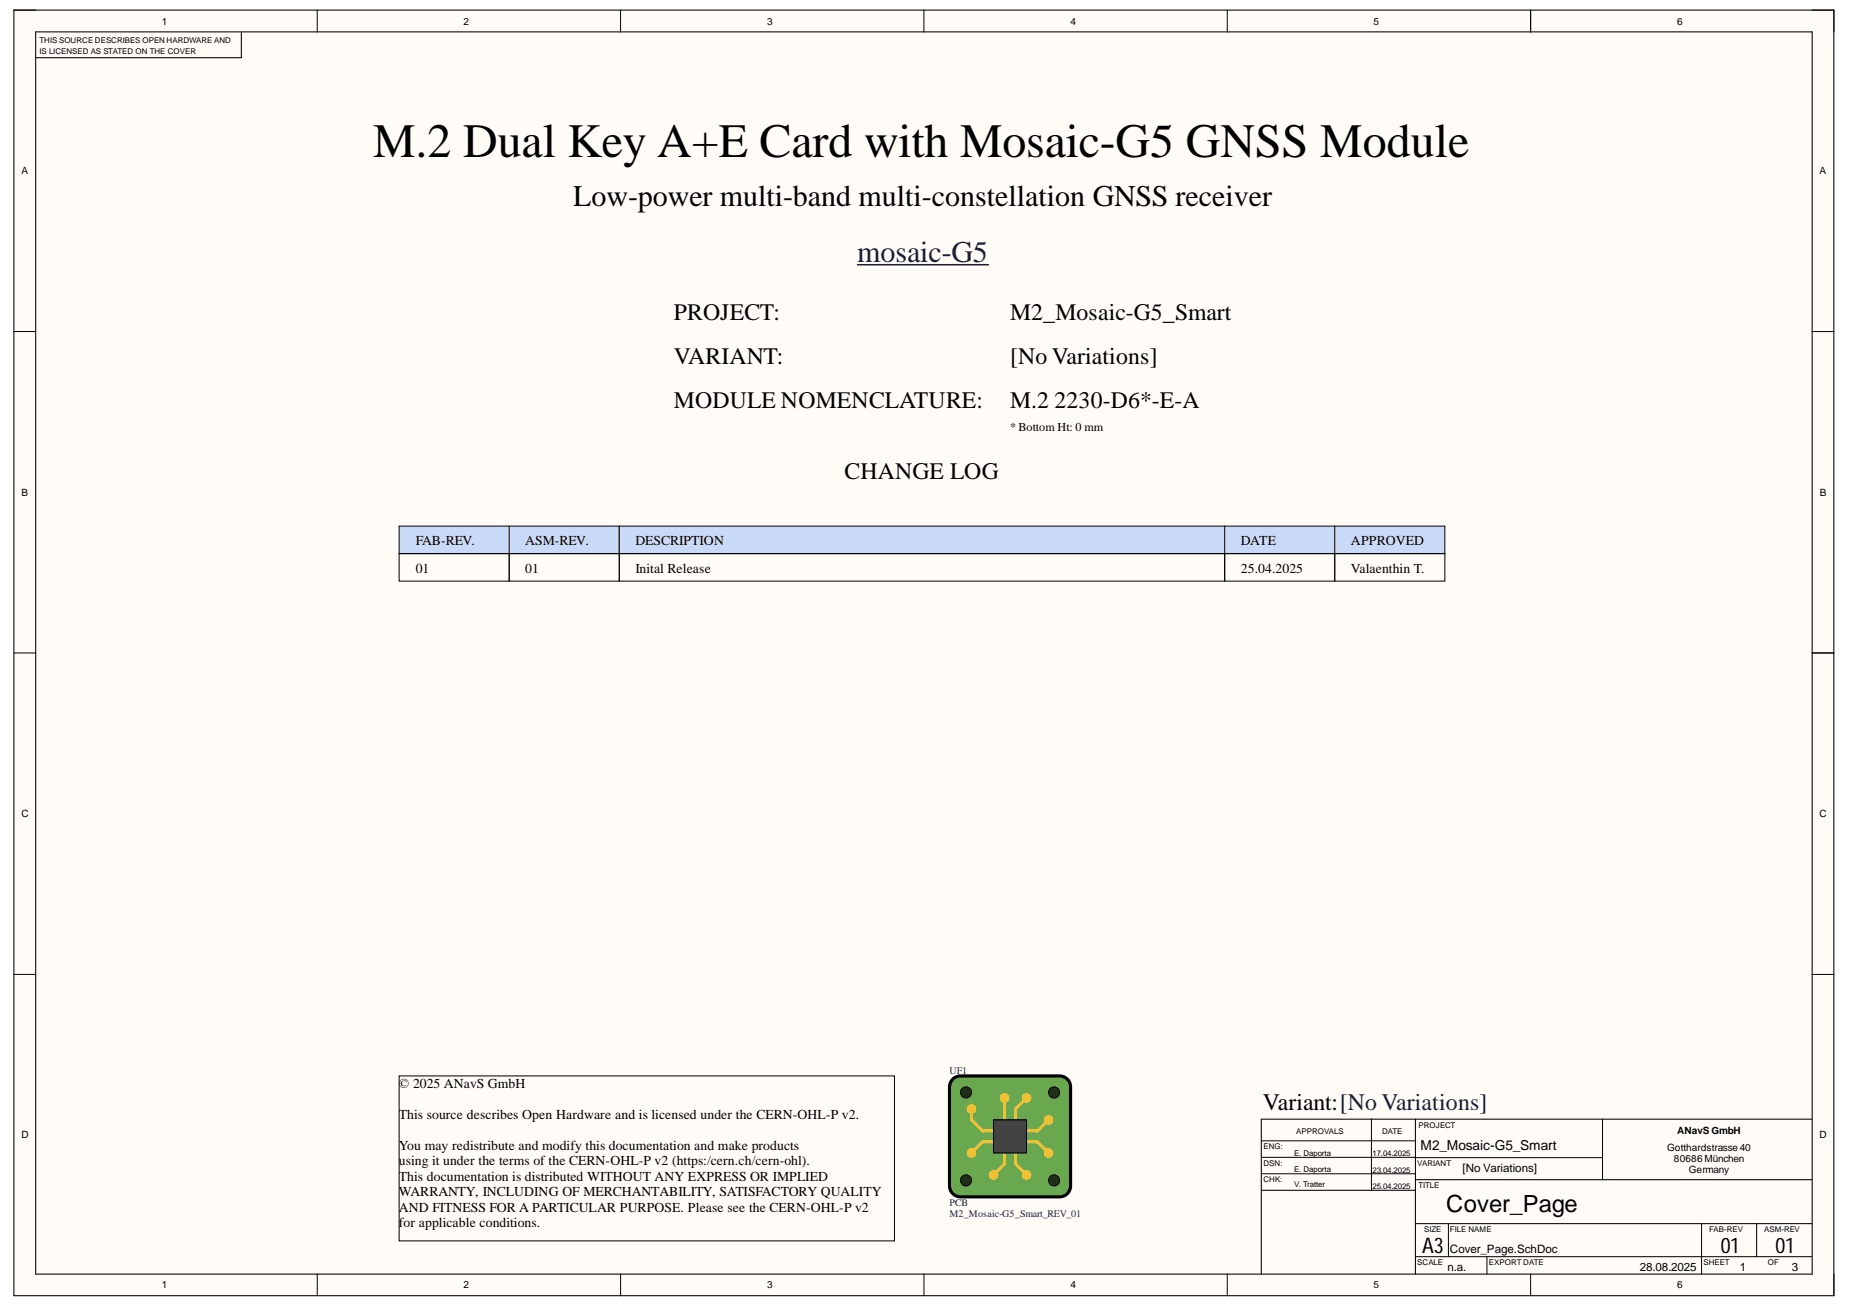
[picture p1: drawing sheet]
<svg xmlns="http://www.w3.org/2000/svg" width="297mm" height="210mm" viewBox="0 0 297 210" stroke-linecap="round" stroke-linejoin="round" font-family="sans-serif">
<g fill="#fffcf8">
<path d="M2.2 1.6h292.3v206.5h-292.3z" fill-rule="evenodd"/>
<path d="M5.8 5.2h285.1v199.4h-285.1z" fill-rule="evenodd"/>
</g>
<g fill="none" stroke="#000" stroke-width=".16">
<path d="M2.2 1.6h3.6M50.9 1.6v3.6M99.6 1.6v3.6M148.3 1.6v3.6M197 1.6v3.6M245.8 1.6v3.6M290.9 1.6h3.6v3.6M2.2 53.2h3.6M290.9 53.3h3.6M2.2 104.9h3.6M290.9 104.9h3.6M2.2 156.5h3.6"/>
<path d="M290.9 156.5h3.6M220.2 179.7v11.5M257.3 179.7v9.8M202.5 185.9h24.8M202.5 183.2h24.8M202.5 188.5h24.8M227.3 185.9h30M232.6 196.5v5.3M273.2 196.5v8.1M282 196.5v5.3M50.9 204.6v3.5M99.6 204.6v3.5"/>
<path d="M148.4 204.6v3.5M197 204.6v3.5M227.3 201.8h63.6M238.7 201.8v2.8M245.8 204.6v3.5M294.5 204.6v3.5"/>
</g>
<path d="M2.2 1.6h292.2v206.5h-292.2zM5.7 5.1h285.3v199.5h-285.3zM38.8 5.2v4.1h-33.1M245.8 1.6v3.5M291 104.9h3.5M227.3 179.8v6.9M290.9 179.7h-88.4v24.9M202.5 191.2h24.8M227.3 186.8v17.8M227.3 189.5h63.6M227.3 196.5h63.6" fill="none" stroke="#000" stroke-width=".17"/>
<path d="M137.7 42.5h21" fill="none" stroke="#000080" stroke-width=".25"/>
<path d="M81.8 84.5h17.6v4.4h-17.6z" fill-rule="evenodd" fill="#c9daf8"/>
<path d="M81.8 84.5h17.6v4.4h-17.6z" fill="none" stroke="#000" stroke-width=".16"/>
<path d="M99.4 84.5h97.2v4.4h-97.2z" fill-rule="evenodd" fill="#c9daf8"/>
<path d="M99.4 84.5h97.2v4.4h-97.2z" fill="none" stroke="#000" stroke-width=".16"/>
<path d="M196.6 84.5h17.7v4.4h-17.7z" fill-rule="evenodd" fill="#c9daf8"/>
<path d="M196.6 84.5h17.7v4.4h-17.7z" fill="none" stroke="#000" stroke-width=".16"/>
<path d="M214.3 84.5h17.7v4.4h-17.7z" fill-rule="evenodd" fill="#c9daf8"/>
<path d="M81.8 88.9h17.6v4.4h-17.6zM99.4 88.9h97.2v4.4h-97.2zM196.6 88.9h17.7v4.4h-17.7zM214.3 84.5h17.7v4.4h-17.7zM214.3 88.9h17.7v4.4h-17.7z" fill="none" stroke="#000" stroke-width=".16"/>
<path d="M64.1 84.5h17.7v4.4h-17.7z" fill-rule="evenodd" fill="#c9daf8"/>
<path d="M64.1 84.5h17.7v4.4h-17.7zM64.1 88.9h17.7v4.4h-17.7zM64.1 172.8h79.5v26.5h-79.5z" fill="none" stroke="#000" stroke-width=".16"/>
<path d="M153 173.3l.8-.4 .4-.1h15.9a1.77 1.77 0 0 1 1.8 1.8v15.9a1.77 1.77 0 0 1-1.8 1.7h-15.9a1.77 1.77 0 0 1-1.7-1.7v-15.9v-.5z" fill="#6aa84f"/>
<path d="M153 173.3l.8-.4 .4-.1h15.9a1.77 1.77 0 0 1 1.8 1.8v15.9a1.77 1.77 0 0 1-1.8 1.7h-15.9a1.77 1.77 0 0 1-1.7-1.7v-15.9v-.5z" fill="none" stroke="#000" stroke-width=".51"/>
<circle cx="164.8" cy="176.3" r=".53" fill="#f1c232"/>
<circle cx="164.8" cy="176.3" r=".53" fill="none" stroke="#f1c232" stroke-width=".51"/>
<circle cx="155.1" cy="175.4" r=".88" fill="#274e13"/>
<circle cx="155.1" cy="175.4" r=".88" fill="none" stroke="#000" stroke-width=".17"/>
<circle cx="155.1" cy="189.6" r=".88" fill="#274e13"/>
<circle cx="155.1" cy="189.6" r=".88" fill="none" stroke="#000" stroke-width=".17"/>
<circle cx="169.2" cy="189.6" r=".88" fill="#274e13"/>
<circle cx="169.2" cy="189.6" r=".88" fill="none" stroke="#000" stroke-width=".17"/>
<circle cx="169.2" cy="175.4" r=".88" fill="#274e13"/>
<circle cx="169.2" cy="175.4" r=".88" fill="none" stroke="#000" stroke-width=".17"/>
<circle cx="161.3" cy="176.3" r=".53" fill="#f1c232"/>
<g fill="none" stroke="#f1c232" stroke-width=".51">
<path d="M156 178.1v1.8l1.8 1.7h1.7M168.4 179.9l-1.8 1.7h-1.8M159.5 183.4h-1.7l-1.8 1.8M161.3 185.2v1.7l-1.8 1.8M163.1 185.2v1.7l1.7 1.8M164.8 183.4h1.8l1.8 1.8"/>
<circle cx="161.3" cy="176.3" r=".53"/>
</g>
<circle cx="156" cy="178.1" r=".53" fill="#f1c232"/>
<circle cx="156" cy="178.1" r=".53" fill="none" stroke="#f1c232" stroke-width=".51"/>
<circle cx="156" cy="185.2" r=".53" fill="#f1c232"/>
<circle cx="156" cy="185.2" r=".53" fill="none" stroke="#f1c232" stroke-width=".51"/>
<circle cx="159.5" cy="188.7" r=".53" fill="#f1c232"/>
<circle cx="159.5" cy="188.7" r=".53" fill="none" stroke="#f1c232" stroke-width=".51"/>
<circle cx="164.8" cy="188.7" r=".53" fill="#f1c232"/>
<circle cx="164.8" cy="188.7" r=".53" fill="none" stroke="#f1c232" stroke-width=".51"/>
<circle cx="168.4" cy="185.2" r=".53" fill="#f1c232"/>
<circle cx="168.4" cy="185.2" r=".53" fill="none" stroke="#f1c232" stroke-width=".51"/>
<circle cx="168.4" cy="179.9" r=".53" fill="#f1c232"/>
<g fill="none" stroke="#f1c232" stroke-width=".51">
<path d="M161.3 176.3v3.6M164.8 176.3l-1.7 1.8v1.8"/>
<circle cx="168.4" cy="179.9" r=".53"/>
</g>
<path d="M159.5 179.9h5.3v5.3h-5.3z" fill-rule="evenodd" fill="#434343"/>
<path d="M159.5 179.9h5.3v5.3h-5.3z" fill="none" stroke="#000" stroke-width=".17"/>
<text font-size="7.7" x="59.9" y="25.3">M.2 Dual Key A+E Card with Mosaic-G5 GNSS Module</text>
<text font-size="4.8" x="92" y="33.1">Low-power multi-band multi-constellation GNSS receiver</text>
<text font-size="4.8" fill="#000080" x="137.6" y="42">mosaic-G5</text>
<g font-size="3.8">
<text x="108.2" y="51.4">PROJECT:</text>
<text x="162.2" y="51.4">M2_Mosaic-G5_Smart</text>
<text x="108.2" y="58.4">VARIANT:</text>
<text x="162.2" y="58.4">[No Variations]</text>
<text x="108.2" y="65.5">MODULE NOMENCLATURE:</text>
<text x="162.2" y="65.5">M.2</text>
<text x="169.3" y="65.5">2230-D6*-E-A</text>
<text x="135.6" y="77">CHANGE LOG</text>
<text x="202.8" y="178.2">Variant:[No Variations]</text>
<text x="232.2" y="194.7">Cover_Page</text>
</g>
<g font-size="3.5">
<text x="228.3" y="201.2">A3</text>
<text x="276.3" y="201.2">01</text>
<text x="285.1" y="201.2">01</text>
</g>
<g font-size="2.2">
<text x="66.7" y="87.6">FAB-REV.</text>
<text x="84.3" y="87.6">ASM-REV.</text>
<text x="102" y="87.6">DESCRIPTION</text>
<text x="199.2" y="87.6">DATE</text>
<text x="216.9" y="87.6">APPROVED</text>
<text x="66.7" y="92">01</text>
<text x="84.3" y="92">01</text>
<text x="102" y="92">Inital Release</text>
<text x="199.2" y="92">25.04.2025</text>
<text x="216.9" y="92">Valaenthin T.</text>
<text x="64" y="174.8">© 2025 ANavS GmbH</text>
<text x="64" y="179.7">This source describes Open Hardware and is licensed under the CERN-OHL-P v2.</text>
<text x="64" y="184.7">You may redistribute and modify this documentation and make products</text>
<text x="228.1" y="184.6">M2_Mosaic-G5_Smart</text>
<text x="64" y="187.1">using it under the terms of the CERN-OHL-P v2 (https:/cern.ch/cern-ohl).</text>
<text x="64" y="189.6">This documentation is distributed WITHOUT ANY EXPRESS OR IMPLIED</text>
<text x="64" y="192.1">WARRANTY, INCLUDING OF MERCHANTABILITY, SATISFACTORY QUALITY</text>
<text x="64" y="194.6">AND FITNESS FOR A PARTICULAR PURPOSE. Please see the CERN-OHL-P v2</text>
<text x="64" y="197">for applicable conditions.</text>
</g>
<g font-size="1.9">
<text x="162.2" y="69.2">* Bottom Ht: 0 mm</text>
<text x="234.8" y="188.2">[No Variations]</text>
<text x="232.8" y="201.2">Cover_Page.SchDoc</text>
<text x="232.4" y="204.1">n.a.</text>
<text x="263.3" y="204.1">28.08.2025</text>
<text x="279.3" y="204.1">1</text>
<text x="287.7" y="204.1">3</text>
</g>
<g font-size="1.6">
<text x="26" y="4">1</text>
<text x="74.4" y="4">2</text>
<text x="123.2" y="4">3</text>
<text x="171.9" y="4">4</text>
<text x="220.5" y="4">5</text>
<text x="269.3" y="4">6</text>
<text x="3.5" y="28">A</text>
<text x="292.1" y="28">A</text>
<text x="3.5" y="79.6">B</text>
<text x="292.2" y="79.6">B</text>
<text x="3.5" y="131.3">C</text>
<text x="292.1" y="131.3">C</text>
<text x="3.5" y="182.8">D</text>
<text x="267.7" y="184.9">Gotthardstrasse 40</text>
<text x="269.3" y="182.2">ANavS GmbH</text>
<text x="292.1" y="182.8">D</text>
<text x="268.8" y="186.6">80686 München</text>
<text x="271.1" y="188.3">Germany</text>
<text x="26" y="206.9">1</text>
<text x="74.4" y="206.9">2</text>
<text x="123.2" y="206.9">3</text>
<text x="171.9" y="206.9">4</text>
<text x="220.5" y="206.9">5</text>
<text x="269.3" y="206.9">6</text>
</g>
<g font-size="1.6" fill="#000080">
<text x="152.4" y="172.4">UF1</text>
<text x="152.4" y="195.4">M2_Mosaic-G5_Smart_REV_01</text>
<text x="152.4" y="193.7">PCB</text>
</g>
<g font-size="1.3">
<text x="6.3" y="6.9">THIS SOURCE DESCRIBES OPEN HARDWARE AND</text>
<text x="6.3" y="8.6">IS LICENSED AS STATED ON THE COVER</text>
<text x="202.9" y="184.5">ENG:</text>
<text x="207.8" y="185.6">E. Daporta</text>
<text x="208.1" y="182.1">APPROVALS</text>
<text x="220.4" y="185.6">17.04.2025</text>
<text x="221.9" y="182.1">DATE</text>
<text x="227.7" y="181.2">PROJECT</text>
<text x="202.9" y="187.2">DSN:</text>
<text x="202.9" y="189.8">CHK:</text>
<text x="207.8" y="188.2">E. Daporta</text>
<text x="207.8" y="190.7">V. Tratter</text>
<text x="220.4" y="188.3">23.04.2025</text>
<text x="220.4" y="190.9">25.04.2025</text>
<text x="227.6" y="187.2">VARIANT</text>
<text x="227.7" y="190.8">TITLE</text>
<text x="228.7" y="197.9">SIZE</text>
<text x="232.8" y="197.9">FILE NAME</text>
<text x="274.4" y="197.9">FAB-REV</text>
<text x="283.2" y="197.9">ASM-REV</text>
<text x="227.6" y="203.1">SCALE</text>
<text x="239.1" y="203.1">EXPORT DATE</text>
<text x="273.5" y="203.1">SHEET</text>
<text x="283.8" y="203.1">OF</text>
</g>
</svg>
